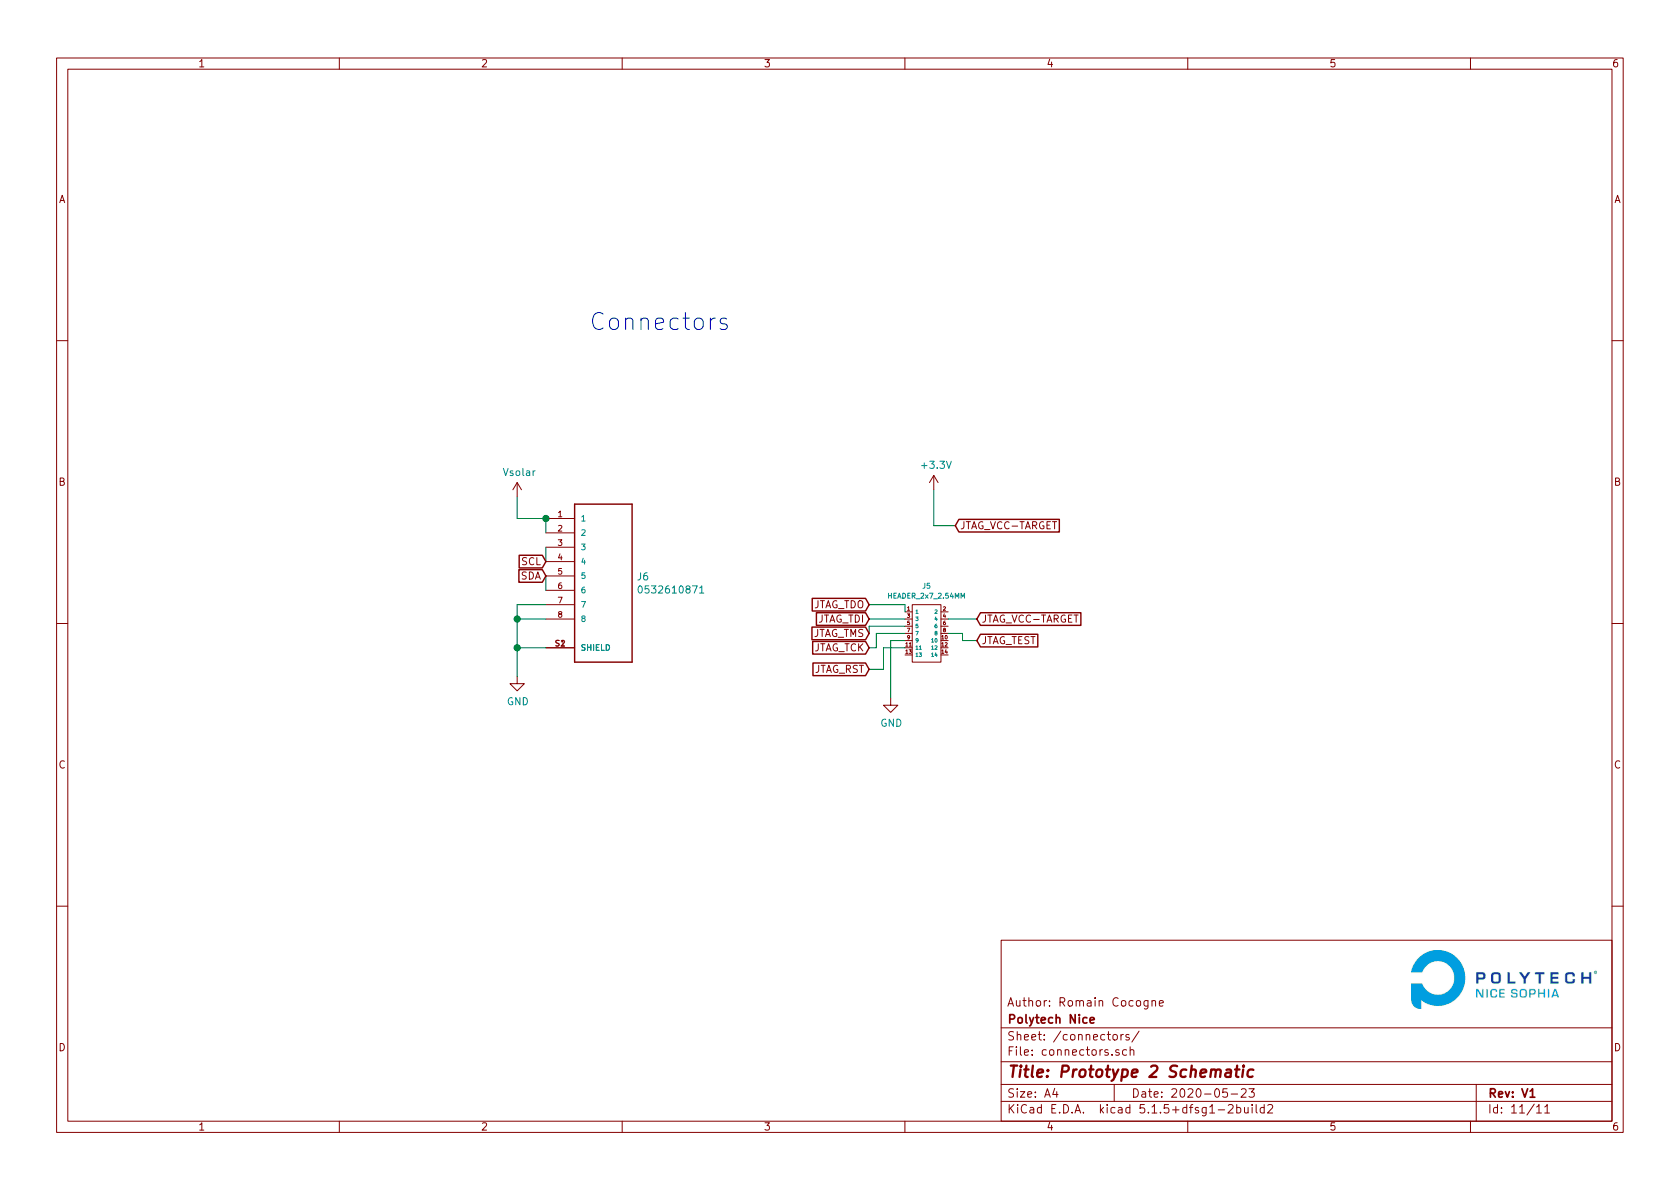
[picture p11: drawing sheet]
EESchema Schematic File Version 4
EELAYER 30 0
EELAYER END
$Descr A4 11693 8268
encoding utf-8
Sheet 11 11
Title "Prototype 2 Schematic"
Date "2020-05-23"
Rev "V1"
Comp "Polytech Nice"
Comment1 "Author: Romain Cocogne"
Comment2 ""
Comment3 ""
Comment4 ""
$EndDescr
Text GLabel 6050 4200 0    50   Input ~ 0
JTAG_TDO
Text GLabel 6050 4300 0    50   Input ~ 0
JTAG_TDI
Text GLabel 6050 4400 0    50   Input ~ 0
JTAG_TMS
Text GLabel 6050 4500 0    50   Input ~ 0
JTAG_TCK
Text GLabel 6050 4650 0    50   Input ~ 0
JTAG_RST
$Comp
L panneaux_solaires:HEADER_2x7_2.54MM J5
U 1 1
P 6350 4200
F 0 "J5" H 6450 4331 35  0000 C CNN
F 1 "HEADER_2x7_2.54MM" H 6450 4262 35  0000 C CNN
F 2 "panneaux_solaires:TE_5104338-2" H 6350 4410 35  0001 C BNN
F 3 "" H 6350 4200 35  0001 L TNN
F 4 "ODE0184" H 6350 4260 35  0001 R BNN "a_CODE_ODY"
	1    6350 4200
	1    0    0    -1  
$EndComp
Text GLabel 6800 4450 2    50   Input ~ 0
JTAG_TEST
Text GLabel 6800 4300 2    50   Input ~ 0
JTAG_VCC-TARGET
$Comp
L power:GND #PWR0100
U 1 1
P 6200 4850
F 0 "#PWR0100" H 6200 4600 50  0001 C CNN
F 1 "GND" H 6205 4677 50  0000 C CNN
F 2 "" H 6200 4850 50  0001 C CNN
F 3 "" H 6200 4850 50  0001 C CNN
	1    6200 4850
	1    0    0    -1  
$EndComp
Wire Wire Line
	6050 4200 6300 4200
Wire Wire Line
	6300 4200 6300 4250
Wire Wire Line
	6050 4300 6300 4300
Wire Wire Line
	6050 4400 6050 4350
Wire Wire Line
	6050 4350 6300 4350
Wire Wire Line
	6050 4500 6100 4500
Wire Wire Line
	6100 4500 6100 4400
Wire Wire Line
	6100 4400 6300 4400
Wire Wire Line
	6200 4850 6200 4450
Wire Wire Line
	6200 4450 6300 4450
Wire Wire Line
	6050 4650 6150 4650
Wire Wire Line
	6150 4650 6150 4500
Wire Wire Line
	6150 4500 6300 4500
Wire Wire Line
	6800 4300 6600 4300
Wire Wire Line
	6700 4450 6700 4400
Wire Wire Line
	6700 4400 6600 4400
Wire Wire Line
	6700 4450 6800 4450
Text GLabel 6650 3650 2    50   Input ~ 0
JTAG_VCC-TARGET
Wire Wire Line
	6500 3650 6650 3650
$Comp
L power:+3.3V #PWR0103
U 1 1
P 6500 3400
F 0 "#PWR0103" H 6500 3250 50  0001 C CNN
F 1 "+3.3V" H 6515 3573 50  0000 C CNN
F 2 "" H 6500 3400 50  0001 C CNN
F 3 "" H 6500 3400 50  0001 C CNN
	1    6500 3400
	1    0    0    -1  
$EndComp
Wire Wire Line
	6500 3400 6500 3650
$Comp
L panneaux_solaires:Vsolar #PWR0101
U 1 1
P 3600 3450
F 0 "#PWR0101" H 3600 3300 50  0001 C CNN
F 1 "Vsolar" H 3615 3623 50  0000 C CNN
F 2 "" H 3600 3450 50  0001 C CNN
F 3 "" H 3600 3450 50  0001 C CNN
	1    3600 3450
	1    0    0    -1  
$EndComp
$Comp
L power:GND #PWR0102
U 1 1
P 3600 4700
F 0 "#PWR0102" H 3600 4450 50  0001 C CNN
F 1 "GND" H 3605 4527 50  0000 C CNN
F 2 "" H 3600 4700 50  0001 C CNN
F 3 "" H 3600 4700 50  0001 C CNN
	1    3600 4700
	1    0    0    -1  
$EndComp
Wire Wire Line
	3800 4500 3600 4500
Wire Wire Line
	3600 4500 3600 4700
Wire Wire Line
	3800 3600 3600 3600
Wire Wire Line
	3600 3600 3600 3450
Text GLabel 3800 4000 0    50   Input ~ 0
SDA
Text GLabel 3800 3900 0    50   Input ~ 0
SCL
$Comp
L panneaux_solaires:0532610871 J6
U 1 1
P 4200 4100
F 0 "J6" H 4430 4196 50  0000 L CNN
F 1 "0532610871" H 4430 4105 50  0000 L CNN
F 2 "MOLEX_0532610871" H 4200 4100 50  0001 L BNN
F 3 "3.4mm" H 4200 4100 50  0001 L BNN
F 4 "Molex" H 4200 4100 50  0001 L BNN "Champ4"
F 5 "J" H 4200 4100 50  0001 L BNN "Champ5"
F 6 "Manufacturer Recommendations" H 4200 4100 50  0001 L BNN "Champ6"
	1    4200 4100
	1    0    0    -1  
$EndComp
Wire Wire Line
	3800 4300 3600 4300
Wire Wire Line
	3600 4300 3600 4500
Connection ~ 3600 4500
Wire Wire Line
	3800 4200 3600 4200
Wire Wire Line
	3600 4200 3600 4300
Connection ~ 3600 4300
Wire Wire Line
	3800 4000 3800 4100
Wire Wire Line
	3800 3800 3800 3900
Wire Wire Line
	3800 3600 3800 3700
Connection ~ 3800 3600
Text Notes 4100 2300 0    118  ~ 0
Connectors
$EndSCHEMATC
